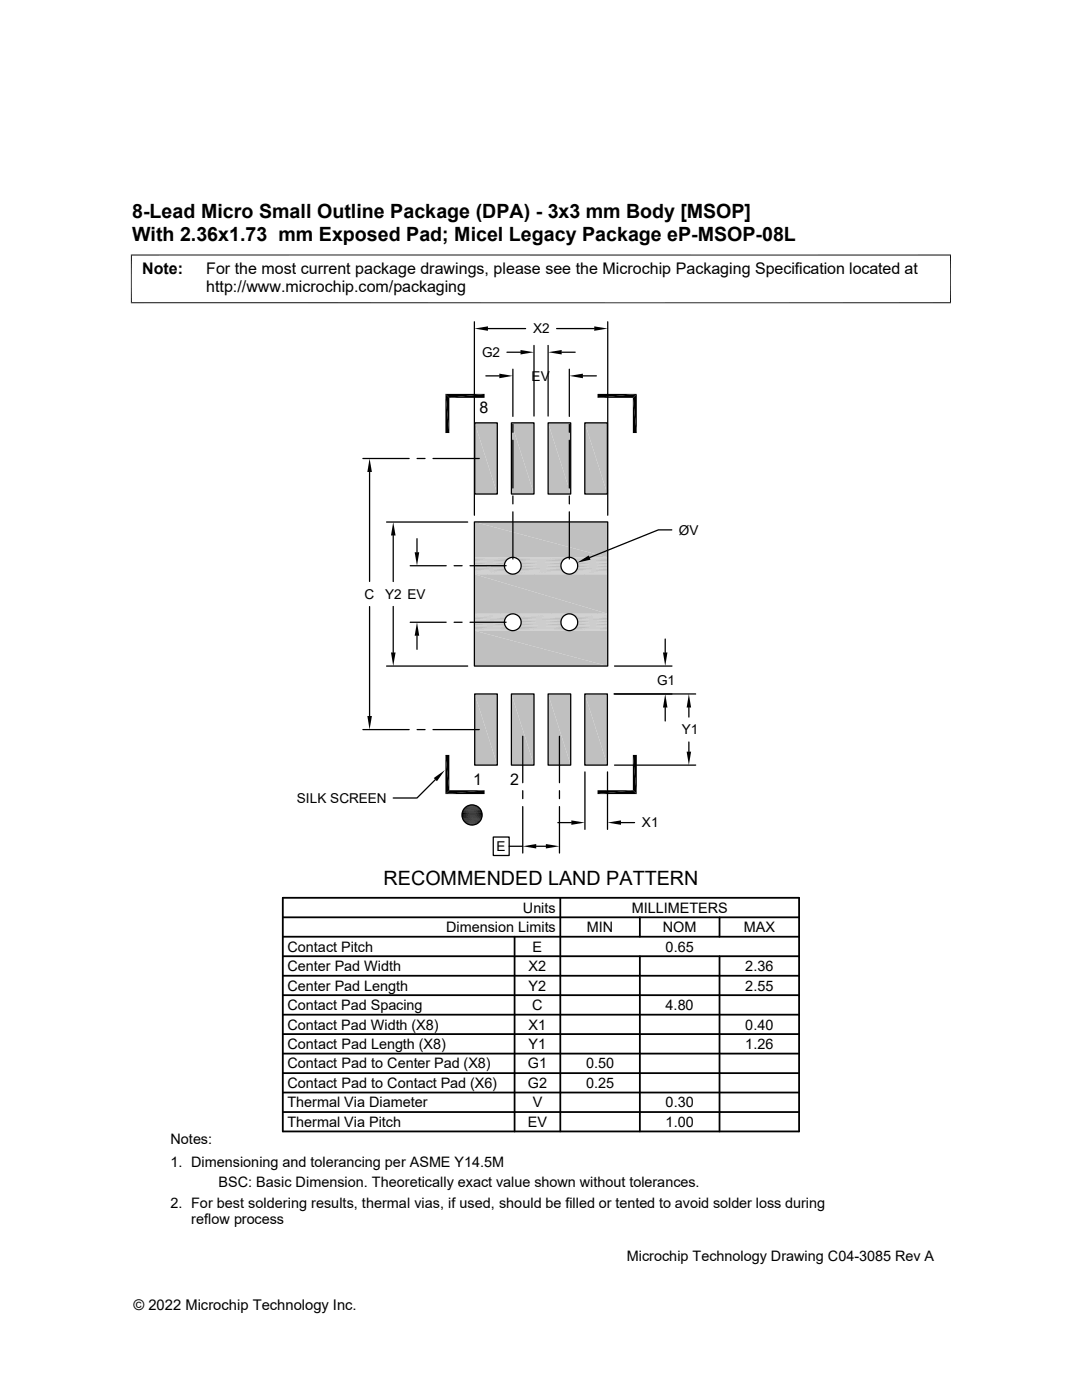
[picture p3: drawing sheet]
<svg xmlns="http://www.w3.org/2000/svg" width="216mm" height="279mm" viewBox="0 0 216 279" stroke-linecap="round" stroke-linejoin="round" font-family="sans-serif">
<g fill="#c0c0c0">
<path d="M94.7 104.2l26.6 7h-26.6z"/>
<path d="M94.7 104.2h26.6v7z"/>
</g>
<g fill="none" stroke="#c0c0c0" stroke-width=".2">
<path d="M94.7 111.3h7.5M94.7 111.3h7.2M94.7 111.5h6.9M94.7 114.3h6.9M94.7 114.5h7.2M94.7 114.6h7.5M102.5 114.6h11M102.5 111.3h11M102.8 111.3h10.3M102.8 114.5h10.3M103.1 111.5h9.7M103.1 114.3h9.7"/>
<path d="M113.7 114.6h7.6M113.7 111.3h7.6M114.1 114.5h7.2M114.1 111.3h7.2M114.4 111.5h6.9M114.4 114.3h6.9"/>
</g>
<path d="M94.7 111.7h6.6M94.7 114.2h6.6M103.3 114.2h9.3M103.3 111.7h9.3M114.6 111.7h6.7M114.6 114.2h6.7" fill="none" stroke="#c0c0c0" stroke-width=".21"/>
<path d="M94.7 111.9h6.4M94.7 113.9h6.4M103.6 111.9h8.8M103.6 113.9h8.8M114.9 111.9h6.4M114.9 113.9h6.4" fill="none" stroke="#c0c0c0" stroke-width=".25"/>
<path d="M94.7 112.2h6.2M94.7 113.7h6.2M103.8 112.2h8.4M103.8 113.7h8.4M115 113.7h6.3M115 112.2h6.3" fill="none" stroke="#c0c0c0" stroke-width=".28"/>
<path d="M94.7 112.4h6.1M94.7 113.1h6M103.9 112.4h8.1M104 113.1h7.9M115.2 112.4h6.1M115.3 113.1h6" fill="none" stroke="#c0c0c0" stroke-width=".32"/>
<path d="M94.7 112.8h6M94.7 113.4h6.1M103.9 113.4h8.1M104 112.8h7.9M115.2 113.4h6.1M115.3 112.8h6" fill="none" stroke="#c0c0c0" stroke-width=".3"/>
<g fill="#c0c0c0">
<path d="M94.7 114.6l26.6 7.9h-26.6z"/>
<path d="M94.7 114.6h26.6v7.9z"/>
</g>
<g fill="none" stroke="#c0c0c0" stroke-width=".2">
<path d="M94.7 122.5h7.5M94.7 122.6h7.2M94.7 122.7h6.9M94.7 125.6h6.9M94.7 125.8h7.2M94.7 125.8h7.5M102.5 125.8h11M102.5 122.5h11M102.8 122.6h10.3M102.8 125.8h10.3M103.1 122.7h9.7M103.1 125.6h9.7"/>
<path d="M113.7 125.8h7.6M113.7 122.5h7.6M114.1 125.8h7.2M114.1 122.6h7.2M114.4 122.7h6.9M114.4 125.6h6.9"/>
</g>
<path d="M94.7 122.9h6.6M94.7 125.4h6.6M103.3 125.4h9.3M103.3 122.9h9.3M114.6 122.9h6.7M114.6 125.4h6.7" fill="none" stroke="#c0c0c0" stroke-width=".21"/>
<path d="M94.7 123.2h6.4M94.7 125.2h6.4M103.6 123.2h8.8M103.6 125.2h8.8M114.9 123.2h6.4M114.9 125.2h6.4" fill="none" stroke="#c0c0c0" stroke-width=".25"/>
<path d="M94.7 123.4h6.2M94.7 124.9h6.2M103.8 123.4h8.4M103.8 124.9h8.4M115 124.9h6.3M115 123.4h6.3" fill="none" stroke="#c0c0c0" stroke-width=".28"/>
<path d="M94.7 123.7h6.1M94.7 124.3h6M103.9 123.7h8.1M104 124.3h7.9M115.2 123.7h6.1M115.3 124.3h6" fill="none" stroke="#c0c0c0" stroke-width=".3"/>
<path d="M94.7 124h6M94.7 124.6h6.1M103.9 124.6h8.1M104 124h7.9M115.2 124.6h6.1M115.3 124h6" fill="none" stroke="#c0c0c0" stroke-width=".32"/>
<g fill="#c0c0c0">
<path d="M94.7 125.9l26.6 7h-26.6z"/>
<path d="M94.7 125.9h26.6v7z"/>
<path d="M116.7 84.4l4.5 14.2h-4.5z"/>
<path d="M116.7 84.4h4.5v14.2z"/>
<path d="M109.4 84.4l4.5 14.2h-4.5z"/>
<path d="M109.4 84.4h4.5v14.2z"/>
<path d="M102 84.4l4.6 14.2h-4.6z"/>
<path d="M102 84.4h4.6v14.2z"/>
<path d="M94.7 84.4l4.5 14.2h-4.5z"/>
<path d="M94.7 84.4h4.5v14.2z"/>
<path d="M116.7 138.5l4.5 14.2h-4.5z"/>
<path d="M116.7 138.5h4.5v14.2z"/>
<path d="M109.4 138.5l4.5 14.2h-4.5z"/>
<path d="M109.4 138.5h4.5v14.2z"/>
<path d="M102 138.5l4.6 14.2h-4.6z"/>
<path d="M102 138.5h4.6v14.2z"/>
<path d="M94.7 138.5l4.5 14.2h-4.5z"/>
<path d="M94.7 138.5h4.5v14.2z"/>
</g>
<g fill="none" stroke="#000" stroke-width=".25">
<path d="M94.7 64.2v38.6M96.9 75h2.7M97.4 65.6h7.5M101.2 70.3h2.7M102.3 73.7v9.4M106.6 68.9v14.1M109.4 68.9v14.1M111.1 65.6h7.5M112.1 70.3h2.7M113.6 73.7v9.4M116.3 75h2.7M121.3 64.2v38.6"/>
<path d="M72.4 91.5h9.2M73.7 94.2v21.8M83.2 91.5h1.6M86.4 91.5h9.2M94.7 84.4h4.5v14.2h-4.5zM102 84.4h4.6v14.2h-4.6zM102.3 84.7v1.6M102.3 87.9v9.5M102.3 99v1.6M109.4 84.4h4.5v14.2h-4.5zM113.6 84.7v1.6M113.6 87.9v9.5"/>
<path d="M113.6 99v1.6M116.7 84.4h4.5v14.2h-4.5zM77.1 104.2h16.2M78.5 106.9v9.2M81.9 112.9h7.1M83.2 107.5v2.7M90.6 112.9h1.6M93.8 112.9h7.2M94.7 104.2h26.6v28.7h-26.6zM102.3 102.2v9.4M113.6 102.2v9.4M134 105.7h-2.6l-13.7 5.6"/>
<path d="M73.7 121.1v21.8M77.1 132.9h16.2M78.5 121v9.2M81.9 124.2h7.1M83.2 126.9v2.7M90.6 124.2h1.6M93.8 124.2h7.2M94.7 138.5h4.5v14.2h-4.5zM102 138.5h4.6v14.2h-4.6zM109.4 138.5h4.5v14.2h-4.5zM116.7 138.5h4.5v14.2h-4.5zM122.6 138.5h16.2"/>
<path d="M122.6 132.9h11.5M132.7 127.5v2.7M72.4 145.6h9.2M83.2 145.6h1.6M86.4 145.6h9.2M86.9 155.6l-3.7 3.7h-4.7M104.3 146.9v9.3M104.3 157.8v1.6M111.6 146.9v9.3M111.6 157.8v1.6M116.7 154.1v11.4M121.2 154.1v11.4"/>
<path d="M122.6 152.7h16.2M132.7 141.2v2.7M137.5 141.2v1.9M137.5 148.1v1.9M98.4 167h3.2v3.7h-3.2zM101.6 168.9h2.7M104.3 161v9.2M107 168.9h1.9M111.3 164.2h2.7M111.6 161v9.2M123.9 164.2h2.7"/>
<circle cx="102.3" cy="112.9" r="1.67"/>
<circle cx="113.6" cy="112.9" r="1.67"/>
<circle cx="102.3" cy="124.2" r="1.67"/>
<circle cx="113.6" cy="124.2" r="1.67"/>
<circle cx="94.2" cy="162.6" r="2.01"/>
</g>
<g fill="none" stroke="#000" stroke-width=".36">
<path d="M56.4 179.2h103v46.6h-103zM111.8 179.2v46.6M56.4 183.1h103M56.4 186.9h103M56.4 194.7h103M56.4 190.8h103M56.4 198.6h103M102.7 186.9v38.9M127.7 183.1v3.8M127.7 190.8v35M143.6 183.1v3.8M143.6 190.8v35"/>
<path d="M56.4 202.5h103M56.4 206.4h103M56.4 218h103M56.4 210.3h103M56.4 214.2h103M56.4 221.9h103"/>
</g>
<g fill="#000">
<path d="M88.9 78.6l.8 7.8h-.8zM88.9 78.6l.8 .8v7zM89.7 79.4l7-.8v.8zM88.9 78.6h7.8l-7 .8zM94.7 65.6l2.7-.5v.9zM99.6 74.6l2.7 .4-2.7 .5zM103.9 69.8l2.7 .5-2.7 .4zM109.4 70.3l2.7-.5v.9zM113.6 75l2.7-.4v.9zM118.6 65.1l2.7 .5-2.7 .4zM119.2 78.6h7.9l-7.9 .8zM119.2 79.4l7.9-.8-.8 .8z"/>
<path d="M126.3 79.4l.8 7h-.8zM126.3 79.4l.8-.8v7.8zM73.7 91.5l.5 2.7h-.9zM78.5 104.2l.4 2.7h-.9zM82.7 110.2h1l-.5 2.7zM115.2 112.3l2.3-1.5 .3 .9zM78 130.2h.9l-.4 2.7zM83.2 124.2l.5 2.7h-1zM132.3 130.2h.9l-.5 2.7zM73.3 142.9h.9l-.5 2.7zM86.6 155.3l2.2-1.6-1.6 2.2zM88.9 150.7l.8 7-.8 .8z"/>
<path d="M88.9 150.7h.8v7zM88.9 158.5l7.8-.8v.8zM88.9 158.5l.8-.8h7zM119.2 157.7h7.1l-7.1 .8zM119.2 158.5l7.1-.8 .8 .8zM126.3 150.7l.8 7.8-.8-.8zM126.3 150.7h.8v7.8zM132.7 138.5l.5 2.7h-.9zM137 150h.9l-.4 2.7zM137.5 138.5l.4 2.7h-.9zM93.2 164.4l1.8 .1zM93.4 160.8l1.8 .1z"/>
<path d="M93.4 164.5h1.4zM93.4 164.5h1.6zM93.4 160.8h1.6zM93.5 160.7l1.5 .1zM93.5 164.5l1.2 .1zM93.5 164.5h1.3zM93.5 160.7h1.3zM93.7 160.7h1.1zM93.7 164.6l.7 .1zM93.7 164.6h1zM93.7 160.7h1zM93.9 160.6l.8 .1z"/>
<path d="M93.9 164.7h.5zM93.9 160.6h.5zM104.3 168.9l2.7-.5v.9zM108.9 168.4l2.7 .5-2.7 .4zM114 163.7l2.7 .5-2.7 .4zM121.2 164.2l2.7-.5v.9z"/>
</g>
<g fill="none" stroke="#000" stroke-width=".2">
<path d="M26.1 50.9h163.7M26.2 50.8v9.7M189.7 50.8v9.7M26.1 60.4h163.7M92.2 162.5h4M92.2 162.7h4M92.2 162.9h4M92.2 163.1h4M92.2 162.2h4M92.2 162h3.9M92.2 163.3h3.9M92.3 161.8h3.8"/>
<path d="M92.3 163.5h3.8M92.4 163.7h3.6M92.4 161.6h3.6M92.5 161.5h3.4M92.5 163.8h3.4M92.6 161.3h3.2M92.6 164h3.2M92.7 164.1h3M92.7 161.2h3M92.9 164.2h2.6M92.9 161h2.6M93 160.9h2.4"/>
<path d="M93 164.3h2.4M93.2 164.4h2M93.2 160.8h2"/>
</g>
<path d="M92.2 162.3h4" fill="none" stroke="#000" stroke-width=".21"/>
<g font-size="3.9">
<text x="26.4" y="43.5">8-Lead Micro Small Outline Package (DPA) - 3x3 mm Body [MSOP]</text>
<text x="26.4" y="48.1">With 2.36x1.73 mm Exposed Pad; Micel Legacy Package eP-MSOP-08L</text>
<text x="76.5" y="176.6">RECOMMENDED LAND PATTERN</text>
</g>
<g font-size="3.2">
<text x="28.4" y="54.7">Note:</text>
<text x="41.1" y="58.3">http://www.microchip.com/packaging</text>
<text x="41.1" y="54.7">For the most current package drawings, please see the Microchip Packaging Specification located at</text>
<text x="95.7" y="82.5">8</text>
<text x="94.4" y="156.6">1</text>
<text x="101.8" y="156.6">2</text>
</g>
<g font-size="2.9">
<text x="104.3" y="182.2">Units</text>
<text x="126" y="182.2">MILLIMETERS</text>
<text x="57.3" y="189.9">Contact Pitch</text>
<text x="89" y="186">Dimension Limits</text>
<text x="106.3" y="189.9">E</text>
<text x="117.1" y="186">MIN</text>
<text x="132.3" y="186">NOM</text>
<text x="132.8" y="189.9">0.65</text>
<text x="148.4" y="186">MAX</text>
<text x="57.3" y="193.8">Center Pad Width</text>
<text x="57.3" y="197.7">Center Pad Length</text>
<text x="105.5" y="197.7">Y2</text>
<text x="105.5" y="193.8">X2</text>
<text x="148.7" y="197.7">2.55</text>
<text x="148.7" y="193.8">2.36</text>
<text x="57.3" y="201.6">Contact Pad Spacing</text>
<text x="106.2" y="201.6">C</text>
<text x="132.8" y="201.6">4.80</text>
<text x="57.3" y="209.4">Contact Pad Length (X8)</text>
<text x="57.3" y="205.5">Contact Pad Width (X8)</text>
<text x="105.5" y="209.4">Y1</text>
<text x="105.5" y="205.5">X1</text>
<text x="148.7" y="209.4">1.26</text>
<text x="148.7" y="205.5">0.40</text>
<text x="57.3" y="213.2">Contact Pad to Center Pad (X8)</text>
<text x="105.3" y="213.2">G1</text>
<text x="116.9" y="213.2">0.50</text>
<text x="57.3" y="217.1">Contact Pad to Contact Pad (X6)</text>
<text x="57.3" y="221">Thermal Via Diameter</text>
<text x="105.3" y="217.1">G2</text>
<text x="106.3" y="221">V</text>
<text x="116.9" y="217.1">0.25</text>
<text x="132.8" y="221">0.30</text>
<text x="57.3" y="224.9">Thermal Via Pitch</text>
<text x="105.3" y="224.9">EV</text>
<text x="132.8" y="224.9">1.00</text>
<text x="34" y="228.3">Notes:</text>
<text x="34" y="232.9">1. Dimensioning and tolerancing per ASME Y14.5M</text>
<text x="43.6" y="237">BSC: Basic Dimension. Theoretically exact value shown without tolerances.</text>
<text x="34" y="241">2. For best soldering results, thermal vias, if used, should be filled or tented to avoid solder loss during</text>
<text x="38.1" y="244.3">reflow process</text>
<text x="125.1" y="251.7">Microchip Technology Drawing C04-3085 Rev A</text>
<text x="26.6" y="261.3">© 2022 Microchip Technology Inc.</text>
</g>
<g font-size="2.7">
<text x="96.2" y="71.2">G2</text>
<text x="106.4" y="66.5">X2</text>
<text x="106.1" y="76">EV</text>
<text x="135.4" y="106.7">ØV</text>
<text x="72.7" y="119.5">C</text>
<text x="76.9" y="119.5">Y2 EV</text>
<text x="131.1" y="136.7">G1</text>
<text x="136" y="146.6">Y1</text>
<text x="59.2" y="160.2">SILK SCREEN</text>
<text x="128.1" y="165.1">X1</text>
<text x="99.1" y="169.9">E</text>
</g>
</svg>
